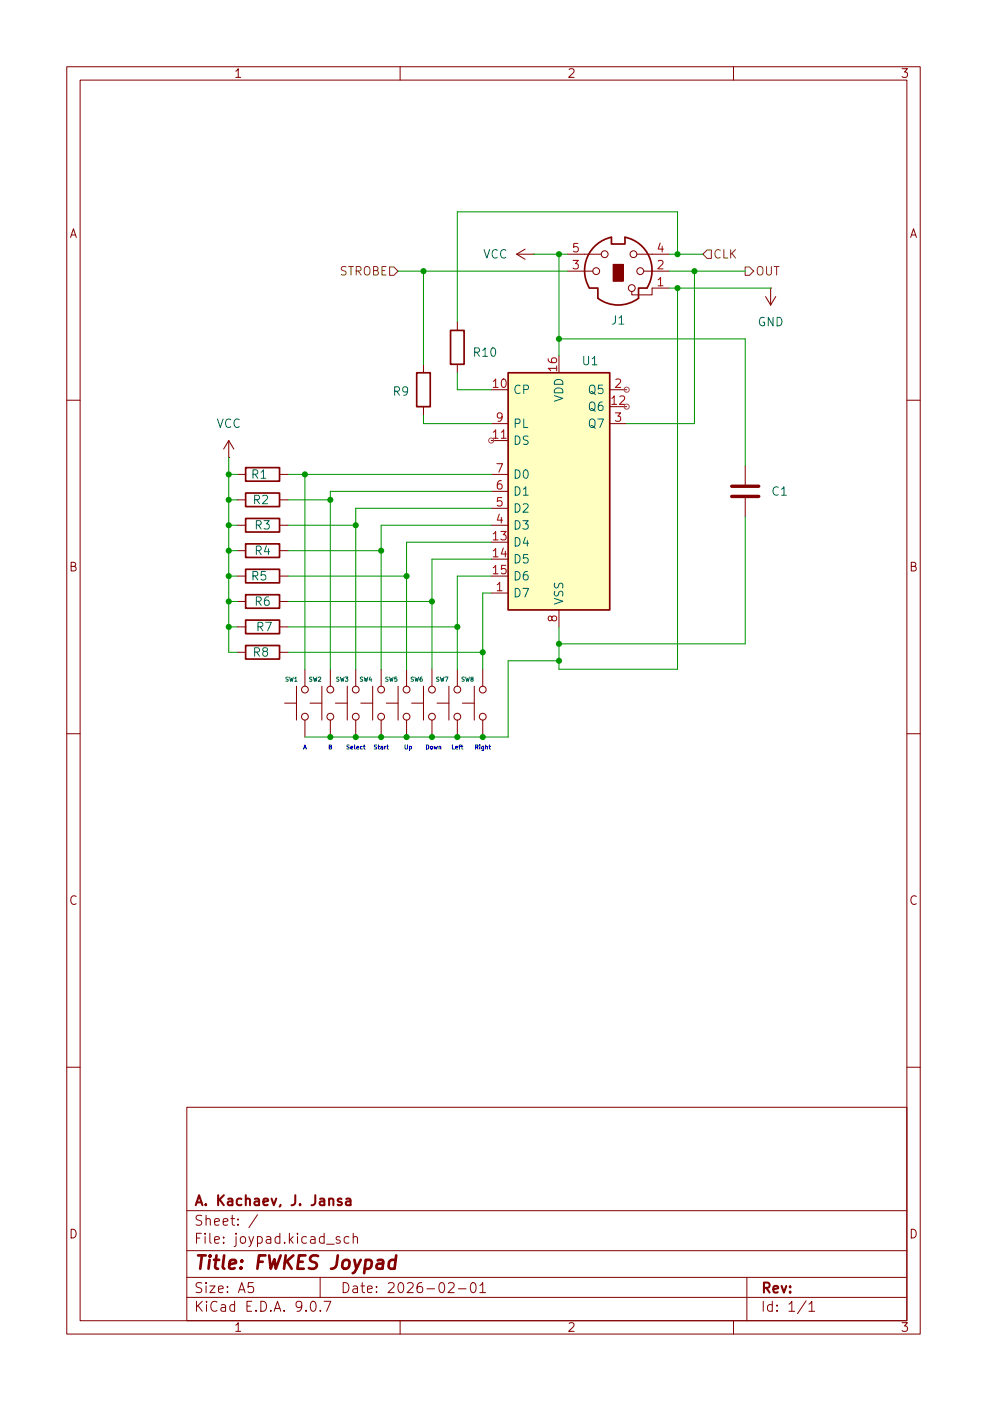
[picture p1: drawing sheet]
(kicad_sch
 (version 20250114)
 (generator "eeschema")
 (generator_version "9.0")
 (paper "A5" portrait)
 (title_block
  (title "FWKES Joypad")
  (date "2026-02-01")
  (company "A. Kachaev, J. Jansa"))
 (lib_symbols
  (symbol "4xxx:4021" (exclude_from_sim no) (in_bom yes) (on_board yes)
   (property "Reference" "U" (at -5.08 19.05 0) (effects (font (size 1.27 1.27))))
   (property "Value" "4021" (at 3.81 19.05 0) (effects (font (size 1.27 1.27))))
   (property "Footprint" "" (at 0 3.81 0) (effects (font (size 1.27 1.27)) (hide yes)))
   (property "Datasheet" "https://assets.nexperia.com/documents/data-sheet/HEF4021B.pdf" (at 0 3.81 0) (effects (font (size 1.27 1.27)) (hide yes)))
   (property "Description" "8-bit static shift register" (at 0 0 0) (effects (font (size 1.27 1.27)) (hide yes)))
   (symbol "4021_0_1"
    (rectangle (start -7.62 17.78) (end 7.62 -17.78) (stroke (width 0.254) (type default)) (fill (type background))))
   (symbol "4021_1_1"
    (pin input line (at -10.16 15.24 0) (length 2.54) (name "CP" (effects (font (size 1.27 1.27)))) (number "10" (effects (font (size 1.27 1.27)))))
    (pin input line (at -10.16 10.16 0) (length 2.54) (name "PL" (effects (font (size 1.27 1.27)))) (number "9" (effects (font (size 1.27 1.27)))))
    (pin input line (at -10.16 7.62 0) (length 2.54) (name "DS" (effects (font (size 1.27 1.27)))) (number "11" (effects (font (size 1.27 1.27)))))
    (pin input line (at -10.16 2.54 0) (length 2.54) (name "D0" (effects (font (size 1.27 1.27)))) (number "7" (effects (font (size 1.27 1.27)))))
    (pin input line (at -10.16 0 0) (length 2.54) (name "D1" (effects (font (size 1.27 1.27)))) (number "6" (effects (font (size 1.27 1.27)))))
    (pin input line (at -10.16 -2.54 0) (length 2.54) (name "D2" (effects (font (size 1.27 1.27)))) (number "5" (effects (font (size 1.27 1.27)))))
    (pin input line (at -10.16 -5.08 0) (length 2.54) (name "D3" (effects (font (size 1.27 1.27)))) (number "4" (effects (font (size 1.27 1.27)))))
    (pin input line (at -10.16 -7.62 0) (length 2.54) (name "D4" (effects (font (size 1.27 1.27)))) (number "13" (effects (font (size 1.27 1.27)))))
    (pin input line (at -10.16 -10.16 0) (length 2.54) (name "D5" (effects (font (size 1.27 1.27)))) (number "14" (effects (font (size 1.27 1.27)))))
    (pin input line (at -10.16 -12.7 0) (length 2.54) (name "D6" (effects (font (size 1.27 1.27)))) (number "15" (effects (font (size 1.27 1.27)))))
    (pin input line (at -10.16 -15.24 0) (length 2.54) (name "D7" (effects (font (size 1.27 1.27)))) (number "1" (effects (font (size 1.27 1.27)))))
    (pin power_in line (at 0 20.32 270) (length 2.54) (name "VDD" (effects (font (size 1.27 1.27)))) (number "16" (effects (font (size 1.27 1.27)))))
    (pin power_in line (at 0 -20.32 90) (length 2.54) (name "VSS" (effects (font (size 1.27 1.27)))) (number "8" (effects (font (size 1.27 1.27)))))
    (pin output line (at 10.16 15.24 180) (length 2.54) (name "Q5" (effects (font (size 1.27 1.27)))) (number "2" (effects (font (size 1.27 1.27)))))
    (pin output line (at 10.16 12.7 180) (length 2.54) (name "Q6" (effects (font (size 1.27 1.27)))) (number "12" (effects (font (size 1.27 1.27)))))
    (pin output line (at 10.16 10.16 180) (length 2.54) (name "Q7" (effects (font (size 1.27 1.27)))) (number "3" (effects (font (size 1.27 1.27))))))
   (embedded_fonts no))
  (symbol "Connector:Mini-DIN-5"
   (pin_names
    (offset 1.016)) (exclude_from_sim no) (in_bom yes) (on_board yes)
   (property "Reference" "J" (at 0 6.35 0) (effects (font (size 1.27 1.27))))
   (property "Value" "Mini-DIN-5" (at 0 -6.35 0) (effects (font (size 1.27 1.27))))
   (property "Footprint" "" (at 0 0 0) (effects (font (size 1.27 1.27)) (hide yes)))
   (property "Datasheet" "http://service.powerdynamics.com/ec/Catalog17/Section%2011.pdf" (at 0 0 0) (effects (font (size 1.27 1.27)) (hide yes)))
   (property "Description" "5-pin Mini-DIN connector" (at 0 0 0) (effects (font (size 1.27 1.27)) (hide yes)))
   (symbol "Mini-DIN-5_0_1"
    (polyline (pts (xy -4.318 -2.54) (xy -3.048 -2.54) (xy -3.048 -4.064)) (stroke (width 0.254) (type default)) (fill (type none)))
    (polyline (pts (xy -3.81 0) (xy -5.08 0)) (stroke (width 0) (type default)) (fill (type none)))
    (circle (center -3.302 0) (radius 0.508) (stroke (width 0) (type default)) (fill (type none)))
    (polyline (pts (xy -2.54 2.54) (xy -5.08 2.54)) (stroke (width 0) (type default)) (fill (type none)))
    (circle (center -2.032 2.54) (radius 0.508) (stroke (width 0) (type default)) (fill (type none)))
    (polyline (pts (xy -1.016 5.08) (xy -1.016 4.064) (xy 1.016 4.064) (xy 1.016 5.08)) (stroke (width 0.254) (type default)) (fill (type none)))
    (rectangle (start -0.762 1.016) (end 0.762 -1.524) (stroke (width 0) (type default)) (fill (type outline)))
    (arc (start 3.048 -4.064) (mid 0 -5.08) (end -3.048 -4.064) (stroke (width 0.254) (type default)) (fill (type none)))
    (arc (start 1.016 5.08) (mid 4.6646 2.1356) (end 4.318 -2.54) (stroke (width 0.254) (type default)) (fill (type none)))
    (arc (start -4.318 -2.54) (mid -4.6241 2.1181) (end -1.016 5.08) (stroke (width 0.254) (type default)) (fill (type none)))
    (circle (center 2.032 -2.54) (radius 0.508) (stroke (width 0) (type default)) (fill (type none)))
    (polyline (pts (xy 2.032 -3.048) (xy 2.032 -3.556) (xy 5.08 -3.556) (xy 5.08 -2.54)) (stroke (width 0) (type default)) (fill (type none)))
    (circle (center 2.286 2.54) (radius 0.508) (stroke (width 0) (type default)) (fill (type none)))
    (polyline (pts (xy 2.794 2.54) (xy 5.08 2.54)) (stroke (width 0) (type default)) (fill (type none)))
    (circle (center 3.302 0) (radius 0.508) (stroke (width 0) (type default)) (fill (type none)))
    (polyline (pts (xy 4.318 -2.54) (xy 3.048 -2.54) (xy 3.048 -4.064)) (stroke (width 0.254) (type default)) (fill (type none)))
    (polyline (pts (xy 5.08 0) (xy 3.81 0)) (stroke (width 0) (type default)) (fill (type none))))
   (symbol "Mini-DIN-5_1_1"
    (pin passive line (at -7.62 2.54 0) (length 2.54) (name "~" (effects (font (size 1.27 1.27)))) (number "5" (effects (font (size 1.27 1.27)))))
    (pin passive line (at -7.62 0 0) (length 2.54) (name "~" (effects (font (size 1.27 1.27)))) (number "3" (effects (font (size 1.27 1.27)))))
    (pin passive line (at 7.62 2.54 180) (length 2.54) (name "~" (effects (font (size 1.27 1.27)))) (number "4" (effects (font (size 1.27 1.27)))))
    (pin passive line (at 7.62 0 180) (length 2.54) (name "~" (effects (font (size 1.27 1.27)))) (number "2" (effects (font (size 1.27 1.27)))))
    (pin passive line (at 7.62 -2.54 180) (length 2.54) (name "~" (effects (font (size 1.27 1.27)))) (number "1" (effects (font (size 1.27 1.27))))))
   (embedded_fonts no))
  (symbol "Device:C"
   (pin_numbers (hide yes))
   (pin_names
    (offset 0.254)) (exclude_from_sim no) (in_bom yes) (on_board yes)
   (property "Reference" "C" (at 0.635 2.54 0) (effects (font (size 1.27 1.27)) (justify left)))
   (property "Value" "C" (at 0.635 -2.54 0) (effects (font (size 1.27 1.27)) (justify left)))
   (property "Footprint" "" (at 0.9652 -3.81 0) (effects (font (size 1.27 1.27)) (hide yes)))
   (property "Datasheet" "~" (at 0 0 0) (effects (font (size 1.27 1.27)) (hide yes)))
   (property "Description" "Unpolarized capacitor" (at 0 0 0) (effects (font (size 1.27 1.27)) (hide yes)))
   (symbol "C_0_1"
    (polyline (pts (xy -2.032 0.762) (xy 2.032 0.762)) (stroke (width 0.508) (type default)) (fill (type none)))
    (polyline (pts (xy -2.032 -0.762) (xy 2.032 -0.762)) (stroke (width 0.508) (type default)) (fill (type none))))
   (symbol "C_1_1"
    (pin passive line (at 0 3.81 270) (length 2.794) (name "~" (effects (font (size 1.27 1.27)))) (number "1" (effects (font (size 1.27 1.27)))))
    (pin passive line (at 0 -3.81 90) (length 2.794) (name "~" (effects (font (size 1.27 1.27)))) (number "2" (effects (font (size 1.27 1.27))))))
   (embedded_fonts no))
  (symbol "Device:R"
   (pin_numbers (hide yes))
   (pin_names
    (offset 0)) (exclude_from_sim no) (in_bom yes) (on_board yes)
   (property "Reference" "R" (at 2.032 0 90) (effects (font (size 1.27 1.27))))
   (property "Value" "R" (at 0 0 90) (effects (font (size 1.27 1.27))))
   (property "Footprint" "" (at -1.778 0 90) (effects (font (size 1.27 1.27)) (hide yes)))
   (property "Datasheet" "~" (at 0 0 0) (effects (font (size 1.27 1.27)) (hide yes)))
   (property "Description" "Resistor" (at 0 0 0) (effects (font (size 1.27 1.27)) (hide yes)))
   (symbol "R_0_1"
    (rectangle (start -1.016 -2.54) (end 1.016 2.54) (stroke (width 0.254) (type default)) (fill (type none))))
   (symbol "R_1_1"
    (pin passive line (at 0 3.81 270) (length 1.27) (name "~" (effects (font (size 1.27 1.27)))) (number "1" (effects (font (size 1.27 1.27)))))
    (pin passive line (at 0 -3.81 90) (length 1.27) (name "~" (effects (font (size 1.27 1.27)))) (number "2" (effects (font (size 1.27 1.27))))))
   (embedded_fonts no))
  (symbol "Switch:SW_Push"
   (pin_numbers (hide yes))
   (pin_names
    (offset 1.016) (hide yes)) (exclude_from_sim no) (in_bom yes) (on_board yes)
   (property "Reference" "SW" (at 1.27 2.54 0) (effects (font (size 1.27 1.27)) (justify left)))
   (property "Value" "SW_Push" (at 0 -1.524 0) (effects (font (size 1.27 1.27))))
   (property "Footprint" "" (at 0 5.08 0) (effects (font (size 1.27 1.27)) (hide yes)))
   (property "Datasheet" "~" (at 0 5.08 0) (effects (font (size 1.27 1.27)) (hide yes)))
   (property "Description" "Push button switch, generic, two pins" (at 0 0 0) (effects (font (size 1.27 1.27)) (hide yes)))
   (symbol "SW_Push_0_1"
    (circle (center -2.032 0) (radius 0.508) (stroke (width 0) (type default)) (fill (type none)))
    (polyline (pts (xy 0 1.27) (xy 0 3.048)) (stroke (width 0) (type default)) (fill (type none)))
    (circle (center 2.032 0) (radius 0.508) (stroke (width 0) (type default)) (fill (type none)))
    (polyline (pts (xy 2.54 1.27) (xy -2.54 1.27)) (stroke (width 0) (type default)) (fill (type none)))
    (pin passive line (at -5.08 0 0) (length 2.54) (name "1" (effects (font (size 1.27 1.27)))) (number "1" (effects (font (size 1.27 1.27)))))
    (pin passive line (at 5.08 0 180) (length 2.54) (name "2" (effects (font (size 1.27 1.27)))) (number "2" (effects (font (size 1.27 1.27))))))
   (embedded_fonts no))
  (symbol "power:+5V"
   (power)
   (pin_numbers (hide yes))
   (pin_names
    (offset 0) (hide yes)) (exclude_from_sim no) (in_bom yes) (on_board yes)
   (property "Reference" "#PWR" (at 0 -3.81 0) (effects (font (size 1.27 1.27)) (hide yes)))
   (property "Value" "+5V" (at 0 3.556 0) (effects (font (size 1.27 1.27))))
   (property "Footprint" "" (at 0 0 0) (effects (font (size 1.27 1.27)) (hide yes)))
   (property "Datasheet" "" (at 0 0 0) (effects (font (size 1.27 1.27)) (hide yes)))
   (property "Description" "Power symbol creates a global label with name \"+5V\"" (at 0 0 0) (effects (font (size 1.27 1.27)) (hide yes)))
   (symbol "+5V_0_1"
    (polyline (pts (xy -0.762 1.27) (xy 0 2.54)) (stroke (width 0) (type default)) (fill (type none)))
    (polyline (pts (xy 0 2.54) (xy 0.762 1.27)) (stroke (width 0) (type default)) (fill (type none)))
    (polyline (pts (xy 0 0) (xy 0 2.54)) (stroke (width 0) (type default)) (fill (type none))))
   (symbol "+5V_1_1"
    (pin power_in line (at 0 0 90) (length 0) (name "~" (effects (font (size 1.27 1.27)))) (number "1" (effects (font (size 1.27 1.27))))))
   (embedded_fonts no))
  (symbol "power:VCC"
   (power)
   (pin_numbers (hide yes))
   (pin_names
    (offset 0) (hide yes)) (exclude_from_sim no) (in_bom yes) (on_board yes)
   (property "Reference" "#PWR" (at 0 -3.81 0) (effects (font (size 1.27 1.27)) (hide yes)))
   (property "Value" "VCC" (at 0 3.556 0) (effects (font (size 1.27 1.27))))
   (property "Footprint" "" (at 0 0 0) (effects (font (size 1.27 1.27)) (hide yes)))
   (property "Datasheet" "" (at 0 0 0) (effects (font (size 1.27 1.27)) (hide yes)))
   (property "Description" "Power symbol creates a global label with name \"VCC\"" (at 0 0 0) (effects (font (size 1.27 1.27)) (hide yes)))
   (symbol "VCC_0_1"
    (polyline (pts (xy -0.762 1.27) (xy 0 2.54)) (stroke (width 0) (type default)) (fill (type none)))
    (polyline (pts (xy 0 2.54) (xy 0.762 1.27)) (stroke (width 0) (type default)) (fill (type none)))
    (polyline (pts (xy 0 0) (xy 0 2.54)) (stroke (width 0) (type default)) (fill (type none))))
   (symbol "VCC_1_1"
    (pin power_in line (at 0 0 90) (length 0) (name "~" (effects (font (size 1.27 1.27)))) (number "1" (effects (font (size 1.27 1.27))))))
   (embedded_fonts no)))
 (text "Right\n"
  (exclude_from_sim no)
  (at 72.39 112.268 0)
  (effects (font (size 0.635 0.635))))
 (text "Left"
  (exclude_from_sim no)
  (at 68.58 112.268 0)
  (effects (font (size 0.635 0.635))))
 (text "Down"
  (exclude_from_sim no)
  (at 65.024 112.268 0)
  (effects (font (size 0.635 0.635))))
 (text "Up"
  (exclude_from_sim no)
  (at 61.214 112.268 0)
  (effects (font (size 0.635 0.635))))
 (text "B"
  (exclude_from_sim no)
  (at 49.53 112.268 0)
  (effects (font (size 0.635 0.635))))
 (text "A"
  (exclude_from_sim no)
  (at 45.72 112.268 0)
  (effects (font (size 0.635 0.635))))
 (text "Select"
  (exclude_from_sim no)
  (at 53.34 112.268 0)
  (effects (font (size 0.635 0.635))))
 (text "Start"
  (exclude_from_sim no)
  (at 57.15 112.268 0)
  (effects (font (size 0.635 0.635))))
 (junction
  (at 83.82 38.1)
  (diameter 0)
  (color 0 0 0 0))
 (junction
  (at 49.53 110.49)
  (diameter 0)
  (color 0 0 0 0))
 (junction
  (at 34.29 93.98)
  (diameter 0)
  (color 0 0 0 0))
 (junction
  (at 57.15 82.55)
  (diameter 0)
  (color 0 0 0 0))
 (junction
  (at 34.29 71.12)
  (diameter 0)
  (color 0 0 0 0))
 (junction
  (at 64.77 110.49)
  (diameter 0)
  (color 0 0 0 0))
 (junction
  (at 34.29 74.93)
  (diameter 0)
  (color 0 0 0 0))
 (junction
  (at 49.53 74.93)
  (diameter 0)
  (color 0 0 0 0))
 (junction
  (at 68.58 93.98)
  (diameter 0)
  (color 0 0 0 0))
 (junction
  (at 63.5 40.64)
  (diameter 0)
  (color 0 0 0 0))
 (junction
  (at 57.15 110.49)
  (diameter 0)
  (color 0 0 0 0))
 (junction
  (at 68.58 110.49)
  (diameter 0)
  (color 0 0 0 0))
 (junction
  (at 72.39 97.79)
  (diameter 0)
  (color 0 0 0 0))
 (junction
  (at 101.6 43.18)
  (diameter 0)
  (color 0 0 0 0))
 (junction
  (at 83.82 99.06)
  (diameter 0)
  (color 0 0 0 0))
 (junction
  (at 34.29 86.36)
  (diameter 0)
  (color 0 0 0 0))
 (junction
  (at 64.77 90.17)
  (diameter 0)
  (color 0 0 0 0))
 (junction
  (at 34.29 90.17)
  (diameter 0)
  (color 0 0 0 0))
 (junction
  (at 60.96 86.36)
  (diameter 0)
  (color 0 0 0 0))
 (junction
  (at 83.82 50.8)
  (diameter 0)
  (color 0 0 0 0))
 (junction
  (at 83.82 96.52)
  (diameter 0)
  (color 0 0 0 0))
 (junction
  (at 101.6 38.1)
  (diameter 0)
  (color 0 0 0 0))
 (junction
  (at 53.34 78.74)
  (diameter 0)
  (color 0 0 0 0))
 (junction
  (at 104.14 40.64)
  (diameter 0)
  (color 0 0 0 0))
 (junction
  (at 45.72 71.12)
  (diameter 0)
  (color 0 0 0 0))
 (junction
  (at 34.29 78.74)
  (diameter 0)
  (color 0 0 0 0))
 (junction
  (at 72.39 110.49)
  (diameter 0)
  (color 0 0 0 0))
 (junction
  (at 60.96 110.49)
  (diameter 0)
  (color 0 0 0 0))
 (junction
  (at 34.29 82.55)
  (diameter 0)
  (color 0 0 0 0))
 (junction
  (at 53.34 110.49)
  (diameter 0)
  (color 0 0 0 0))
 (wire
  (pts (xy 35.56 74.93) (xy 34.29 74.93))
  (stroke (width 0) (type default)))
 (wire
  (pts (xy 35.56 90.17) (xy 34.29 90.17))
  (stroke (width 0) (type default)))
 (wire
  (pts (xy 49.53 73.66) (xy 73.66 73.66))
  (stroke (width 0) (type default)))
 (wire
  (pts (xy 49.53 74.93) (xy 49.53 73.66))
  (stroke (width 0) (type default)))
 (wire
  (pts (xy 83.82 100.33) (xy 83.82 99.06))
  (stroke (width 0) (type default)))
 (wire
  (pts (xy 83.82 93.98) (xy 83.82 96.52))
  (stroke (width 0) (type default)))
 (wire
  (pts (xy 76.2 99.06) (xy 76.2 110.49))
  (stroke (width 0) (type default)))
 (wire
  (pts (xy 100.33 43.18) (xy 101.6 43.18))
  (stroke (width 0) (type default)))
 (wire
  (pts (xy 34.29 71.12) (xy 34.29 74.93))
  (stroke (width 0) (type default)))
 (wire
  (pts (xy 72.39 100.33) (xy 72.39 97.79))
  (stroke (width 0) (type default)))
 (wire
  (pts (xy 64.77 83.82) (xy 73.66 83.82))
  (stroke (width 0) (type default)))
 (wire
  (pts (xy 68.58 86.36) (xy 73.66 86.36))
  (stroke (width 0) (type default)))
 (wire
  (pts (xy 101.6 43.18) (xy 101.6 100.33))
  (stroke (width 0) (type default)))
 (wire
  (pts (xy 57.15 100.33) (xy 57.15 82.55))
  (stroke (width 0) (type default)))
 (wire
  (pts (xy 83.82 50.8) (xy 83.82 53.34))
  (stroke (width 0) (type default)))
 (wire
  (pts (xy 104.14 40.64) (xy 111.76 40.64))
  (stroke (width 0) (type default)))
 (wire
  (pts (xy 68.58 58.42) (xy 68.58 55.88))
  (stroke (width 0) (type default)))
 (wire
  (pts (xy 60.96 86.36) (xy 60.96 81.28))
  (stroke (width 0) (type default)))
 (wire
  (pts (xy 63.5 40.64) (xy 85.09 40.64))
  (stroke (width 0) (type default)))
 (wire
  (pts (xy 34.29 78.74) (xy 34.29 82.55))
  (stroke (width 0) (type default)))
 (wire
  (pts (xy 43.18 71.12) (xy 45.72 71.12))
  (stroke (width 0) (type default)))
 (wire
  (pts (xy 35.56 82.55) (xy 34.29 82.55))
  (stroke (width 0) (type default)))
 (wire
  (pts (xy 111.76 50.8) (xy 111.76 69.85))
  (stroke (width 0) (type default)))
 (wire
  (pts (xy 68.58 31.75) (xy 101.6 31.75))
  (stroke (width 0) (type default)))
 (wire
  (pts (xy 63.5 40.64) (xy 63.5 54.61))
  (stroke (width 0) (type default)))
 (wire
  (pts (xy 34.29 90.17) (xy 34.29 93.98))
  (stroke (width 0) (type default)))
 (wire
  (pts (xy 43.18 90.17) (xy 64.77 90.17))
  (stroke (width 0) (type default)))
 (wire
  (pts (xy 83.82 38.1) (xy 85.09 38.1))
  (stroke (width 0) (type default)))
 (wire
  (pts (xy 63.5 63.5) (xy 73.66 63.5))
  (stroke (width 0) (type default)))
 (wire
  (pts (xy 45.72 110.49) (xy 49.53 110.49))
  (stroke (width 0) (type default)))
 (wire
  (pts (xy 57.15 82.55) (xy 57.15 78.74))
  (stroke (width 0) (type default)))
 (wire
  (pts (xy 76.2 99.06) (xy 83.82 99.06))
  (stroke (width 0) (type default)))
 (wire
  (pts (xy 43.18 97.79) (xy 72.39 97.79))
  (stroke (width 0) (type default)))
 (wire
  (pts (xy 49.53 100.33) (xy 49.53 74.93))
  (stroke (width 0) (type default)))
 (wire
  (pts (xy 59.69 40.64) (xy 63.5 40.64))
  (stroke (width 0) (type default)))
 (wire
  (pts (xy 104.14 63.5) (xy 104.14 40.64))
  (stroke (width 0) (type default)))
 (wire
  (pts (xy 35.56 86.36) (xy 34.29 86.36))
  (stroke (width 0) (type default)))
 (wire
  (pts (xy 53.34 100.33) (xy 53.34 78.74))
  (stroke (width 0) (type default)))
 (wire
  (pts (xy 34.29 68.58) (xy 34.29 71.12))
  (stroke (width 0) (type default)))
 (wire
  (pts (xy 43.18 82.55) (xy 57.15 82.55))
  (stroke (width 0) (type default)))
 (wire
  (pts (xy 101.6 38.1) (xy 105.41 38.1))
  (stroke (width 0) (type default)))
 (wire
  (pts (xy 60.96 100.33) (xy 60.96 86.36))
  (stroke (width 0) (type default)))
 (wire
  (pts (xy 43.18 74.93) (xy 49.53 74.93))
  (stroke (width 0) (type default)))
 (wire
  (pts (xy 101.6 31.75) (xy 101.6 38.1))
  (stroke (width 0) (type default)))
 (wire
  (pts (xy 53.34 110.49) (xy 57.15 110.49))
  (stroke (width 0) (type default)))
 (wire
  (pts (xy 34.29 86.36) (xy 34.29 90.17))
  (stroke (width 0) (type default)))
 (wire
  (pts (xy 43.18 93.98) (xy 68.58 93.98))
  (stroke (width 0) (type default)))
 (wire
  (pts (xy 43.18 78.74) (xy 53.34 78.74))
  (stroke (width 0) (type default)))
 (wire
  (pts (xy 57.15 78.74) (xy 73.66 78.74))
  (stroke (width 0) (type default)))
 (wire
  (pts (xy 111.76 77.47) (xy 111.76 96.52))
  (stroke (width 0) (type default)))
 (wire
  (pts (xy 72.39 88.9) (xy 72.39 97.79))
  (stroke (width 0) (type default)))
 (wire
  (pts (xy 101.6 38.1) (xy 100.33 38.1))
  (stroke (width 0) (type default)))
 (wire
  (pts (xy 45.72 71.12) (xy 45.72 100.33))
  (stroke (width 0) (type default)))
 (wire
  (pts (xy 57.15 110.49) (xy 60.96 110.49))
  (stroke (width 0) (type default)))
 (wire
  (pts (xy 35.56 78.74) (xy 34.29 78.74))
  (stroke (width 0) (type default)))
 (wire
  (pts (xy 100.33 40.64) (xy 104.14 40.64))
  (stroke (width 0) (type default)))
 (wire
  (pts (xy 93.98 63.5) (xy 104.14 63.5))
  (stroke (width 0) (type default)))
 (wire
  (pts (xy 34.29 71.12) (xy 35.56 71.12))
  (stroke (width 0) (type default)))
 (wire
  (pts (xy 111.76 96.52) (xy 83.82 96.52))
  (stroke (width 0) (type default)))
 (wire
  (pts (xy 101.6 43.18) (xy 115.57 43.18))
  (stroke (width 0) (type default)))
 (wire
  (pts (xy 53.34 76.2) (xy 73.66 76.2))
  (stroke (width 0) (type default)))
 (wire
  (pts (xy 49.53 110.49) (xy 53.34 110.49))
  (stroke (width 0) (type default)))
 (wire
  (pts (xy 68.58 86.36) (xy 68.58 93.98))
  (stroke (width 0) (type default)))
 (wire
  (pts (xy 64.77 90.17) (xy 64.77 83.82))
  (stroke (width 0) (type default)))
 (wire
  (pts (xy 60.96 110.49) (xy 64.77 110.49))
  (stroke (width 0) (type default)))
 (wire
  (pts (xy 63.5 62.23) (xy 63.5 63.5))
  (stroke (width 0) (type default)))
 (wire
  (pts (xy 72.39 110.49) (xy 76.2 110.49))
  (stroke (width 0) (type default)))
 (wire
  (pts (xy 83.82 96.52) (xy 83.82 99.06))
  (stroke (width 0) (type default)))
 (wire
  (pts (xy 64.77 110.49) (xy 68.58 110.49))
  (stroke (width 0) (type default)))
 (wire
  (pts (xy 83.82 38.1) (xy 83.82 50.8))
  (stroke (width 0) (type default)))
 (wire
  (pts (xy 53.34 78.74) (xy 53.34 76.2))
  (stroke (width 0) (type default)))
 (wire
  (pts (xy 64.77 100.33) (xy 64.77 90.17))
  (stroke (width 0) (type default)))
 (wire
  (pts (xy 45.72 71.12) (xy 73.66 71.12))
  (stroke (width 0) (type default)))
 (wire
  (pts (xy 34.29 74.93) (xy 34.29 78.74))
  (stroke (width 0) (type default)))
 (wire
  (pts (xy 68.58 100.33) (xy 68.58 93.98))
  (stroke (width 0) (type default)))
 (wire
  (pts (xy 68.58 110.49) (xy 72.39 110.49))
  (stroke (width 0) (type default)))
 (wire
  (pts (xy 68.58 48.26) (xy 68.58 31.75))
  (stroke (width 0) (type default)))
 (wire
  (pts (xy 35.56 97.79) (xy 34.29 97.79))
  (stroke (width 0) (type default)))
 (wire
  (pts (xy 80.01 38.1) (xy 83.82 38.1))
  (stroke (width 0) (type default)))
 (wire
  (pts (xy 34.29 82.55) (xy 34.29 86.36))
  (stroke (width 0) (type default)))
 (wire
  (pts (xy 83.82 50.8) (xy 111.76 50.8))
  (stroke (width 0) (type default)))
 (wire
  (pts (xy 34.29 93.98) (xy 34.29 97.79))
  (stroke (width 0) (type default)))
 (wire
  (pts (xy 101.6 100.33) (xy 83.82 100.33))
  (stroke (width 0) (type default)))
 (wire
  (pts (xy 68.58 58.42) (xy 73.66 58.42))
  (stroke (width 0) (type default)))
 (wire
  (pts (xy 43.18 86.36) (xy 60.96 86.36))
  (stroke (width 0) (type default)))
 (wire
  (pts (xy 35.56 93.98) (xy 34.29 93.98))
  (stroke (width 0) (type default)))
 (wire
  (pts (xy 60.96 81.28) (xy 73.66 81.28))
  (stroke (width 0) (type default)))
 (wire
  (pts (xy 72.39 88.9) (xy 73.66 88.9))
  (stroke (width 0) (type default)))
 (hierarchical_label "OUT"
  (shape output)
  (at 111.76 40.64 0)
  (effects (font (size 1.27 1.27)) (justify left)))
 (hierarchical_label "STROBE"
  (shape input)
  (at 59.69 40.64 180)
  (effects (font (size 1.27 1.27)) (justify right)))
 (hierarchical_label "CLK"
  (shape input)
  (at 105.41 38.1 0)
  (effects (font (size 1.27 1.27)) (justify left)))
 (symbol
  (lib_id "Device:R")
  (at 39.37 93.98 270)
  (unit 1)
  (exclude_from_sim no)
  (in_bom yes)
  (on_board yes)
  (dnp no)
  (property "Reference" "R7" (at 39.624 93.98 90) (effects (font (size 1.27 1.27))))
  (property "Value" "10K" (at 38.1001 96.52 0) (effects (font (size 1.27 1.27)) (justify left) (hide yes)))
  (property "Footprint" "Resistor_SMD:R_0603_1608Metric" (at 39.37 92.202 90) (effects (font (size 1.27 1.27)) (hide yes)))
  (property "Datasheet" "~" (at 39.37 93.98 0) (effects (font (size 1.27 1.27)) (hide yes)))
  (property "Description" "Resistor" (at 39.37 93.98 0) (effects (font (size 1.27 1.27)) (hide yes)))
  (pin "1")
  (pin "2"))
 (symbol
  (lib_id "Device:R")
  (at 39.37 71.12 270)
  (mirror x)
  (unit 1)
  (exclude_from_sim no)
  (in_bom yes)
  (on_board yes)
  (dnp no)
  (property "Reference" "R1" (at 38.862 71.12 90) (effects (font (size 1.27 1.27))))
  (property "Value" "10K" (at 38.1001 68.58 0) (effects (font (size 1.27 1.27)) (justify left) (hide yes)))
  (property "Footprint" "Resistor_SMD:R_0603_1608Metric" (at 39.37 72.898 90) (effects (font (size 1.27 1.27)) (hide yes)))
  (property "Datasheet" "~" (at 39.37 71.12 0) (effects (font (size 1.27 1.27)) (hide yes)))
  (property "Description" "Resistor" (at 39.37 71.12 0) (effects (font (size 1.27 1.27)) (hide yes)))
  (pin "1")
  (pin "2"))
 (symbol
  (lib_id "Device:R")
  (at 39.37 78.74 270)
  (mirror x)
  (unit 1)
  (exclude_from_sim no)
  (in_bom yes)
  (on_board yes)
  (dnp no)
  (property "Reference" "R3" (at 39.37 78.74 90) (effects (font (size 1.27 1.27))))
  (property "Value" "10K" (at 38.1001 76.2 0) (effects (font (size 1.27 1.27)) (justify left) (hide yes)))
  (property "Footprint" "Resistor_SMD:R_0603_1608Metric" (at 39.37 80.518 90) (effects (font (size 1.27 1.27)) (hide yes)))
  (property "Datasheet" "~" (at 39.37 78.74 0) (effects (font (size 1.27 1.27)) (hide yes)))
  (property "Description" "Resistor" (at 39.37 78.74 0) (effects (font (size 1.27 1.27)) (hide yes)))
  (pin "1")
  (pin "2"))
 (symbol
  (lib_id "Switch:SW_Push")
  (at 53.34 105.41 90)
  (unit 1)
  (exclude_from_sim no)
  (in_bom yes)
  (on_board yes)
  (dnp no)
  (property "Reference" "SW3" (at 50.292 101.854 90) (effects (font (size 0.635 0.635)) (justify right)))
  (property "Value" "SW_Push" (at 54.61 106.6799 90) (effects (font (size 1.27 1.27)) (justify right) (hide yes)))
  (property "Footprint" "Button_Switch_THT:SW_SPST_Omron_B3F-40xx" (at 48.26 105.41 0) (effects (font (size 1.27 1.27)) (hide yes)))
  (property "Datasheet" "~" (at 48.26 105.41 0) (effects (font (size 1.27 1.27)) (hide yes)))
  (property "Description" "Push button switch, generic, two pins" (at 53.34 105.41 0) (effects (font (size 1.27 1.27)) (hide yes)))
  (pin "1")
  (pin "2"))
 (symbol
  (lib_id "Switch:SW_Push")
  (at 49.53 105.41 90)
  (unit 1)
  (exclude_from_sim no)
  (in_bom yes)
  (on_board yes)
  (dnp no)
  (property "Reference" "SW2" (at 46.228 101.854 90) (effects (font (size 0.635 0.635)) (justify right)))
  (property "Value" "SW_Push" (at 50.8 106.6799 90) (effects (font (size 1.27 1.27)) (justify right) (hide yes)))
  (property "Footprint" "Button_Switch_THT:SW_SPST_Omron_B3F-40xx" (at 44.45 105.41 0) (effects (font (size 1.27 1.27)) (hide yes)))
  (property "Datasheet" "~" (at 44.45 105.41 0) (effects (font (size 1.27 1.27)) (hide yes)))
  (property "Description" "Push button switch, generic, two pins" (at 49.53 105.41 0) (effects (font (size 1.27 1.27)) (hide yes)))
  (pin "1")
  (pin "2"))
 (symbol
  (lib_id "Device:R")
  (at 39.37 82.55 270)
  (unit 1)
  (exclude_from_sim no)
  (in_bom yes)
  (on_board yes)
  (dnp no)
  (property "Reference" "R4" (at 39.37 82.55 90) (effects (font (size 1.27 1.27))))
  (property "Value" "10K" (at 38.1001 85.09 0) (effects (font (size 1.27 1.27)) (justify left) (hide yes)))
  (property "Footprint" "Resistor_SMD:R_0603_1608Metric" (at 39.37 80.772 90) (effects (font (size 1.27 1.27)) (hide yes)))
  (property "Datasheet" "~" (at 39.37 82.55 0) (effects (font (size 1.27 1.27)) (hide yes)))
  (property "Description" "Resistor" (at 39.37 82.55 0) (effects (font (size 1.27 1.27)) (hide yes)))
  (pin "1")
  (pin "2"))
 (symbol
  (lib_id "power:VCC")
  (at 34.29 68.58 0)
  (unit 1)
  (exclude_from_sim no)
  (in_bom yes)
  (on_board yes)
  (dnp no)
  (fields_autoplaced yes)
  (property "Reference" "#PWR01" (at 34.29 72.39 0) (effects (font (size 1.27 1.27)) (hide yes)))
  (property "Value" "VCC" (at 34.29 63.5 0) (effects (font (size 1.27 1.27))))
  (property "Footprint" "" (at 34.29 68.58 0) (effects (font (size 1.27 1.27)) (hide yes)))
  (property "Datasheet" "" (at 34.29 68.58 0) (effects (font (size 1.27 1.27)) (hide yes)))
  (property "Description" "Power symbol creates a global label with name \"VCC\"" (at 34.29 68.58 0) (effects (font (size 1.27 1.27)) (hide yes)))
  (pin "1"))
 (symbol
  (lib_id "Switch:SW_Push")
  (at 60.96 105.41 90)
  (unit 1)
  (exclude_from_sim no)
  (in_bom yes)
  (on_board yes)
  (dnp no)
  (property "Reference" "SW5" (at 57.658 101.854 90) (effects (font (size 0.635 0.635)) (justify right)))
  (property "Value" "SW_Push" (at 62.23 106.6799 90) (effects (font (size 1.27 1.27)) (justify right) (hide yes)))
  (property "Footprint" "Button_Switch_THT:SW_SPST_Omron_B3F-40xx" (at 55.88 105.41 0) (effects (font (size 1.27 1.27)) (hide yes)))
  (property "Datasheet" "~" (at 55.88 105.41 0) (effects (font (size 1.27 1.27)) (hide yes)))
  (property "Description" "Push button switch, generic, two pins" (at 60.96 105.41 0) (effects (font (size 1.27 1.27)) (hide yes)))
  (pin "1")
  (pin "2"))
 (symbol
  (lib_id "Device:R")
  (at 39.37 74.93 270)
  (mirror x)
  (unit 1)
  (exclude_from_sim no)
  (in_bom yes)
  (on_board yes)
  (dnp no)
  (property "Reference" "R2" (at 39.116 74.93 90) (effects (font (size 1.27 1.27))))
  (property "Value" "10K" (at 38.1001 72.39 0) (effects (font (size 1.27 1.27)) (justify left) (hide yes)))
  (property "Footprint" "Resistor_SMD:R_0603_1608Metric" (at 39.37 76.708 90) (effects (font (size 1.27 1.27)) (hide yes)))
  (property "Datasheet" "~" (at 39.37 74.93 0) (effects (font (size 1.27 1.27)) (hide yes)))
  (property "Description" "Resistor" (at 39.37 74.93 0) (effects (font (size 1.27 1.27)) (hide yes)))
  (pin "1")
  (pin "2"))
 (symbol
  (lib_id "Switch:SW_Push")
  (at 45.72 105.41 90)
  (unit 1)
  (exclude_from_sim no)
  (in_bom yes)
  (on_board yes)
  (dnp no)
  (property "Reference" "SW1" (at 42.672 101.854 90) (effects (font (size 0.635 0.635)) (justify right)))
  (property "Value" "SW_Push" (at 46.99 106.6799 90) (effects (font (size 1.27 1.27)) (justify right) (hide yes)))
  (property "Footprint" "Button_Switch_THT:SW_SPST_Omron_B3F-40xx" (at 40.64 105.41 0) (effects (font (size 1.27 1.27)) (hide yes)))
  (property "Datasheet" "~" (at 40.64 105.41 0) (effects (font (size 1.27 1.27)) (hide yes)))
  (property "Description" "Push button switch, generic, two pins" (at 45.72 105.41 0) (effects (font (size 1.27 1.27)) (hide yes)))
  (pin "1")
  (pin "2"))
 (symbol
  (lib_id "Device:R")
  (at 63.5 58.42 180)
  (unit 1)
  (exclude_from_sim no)
  (in_bom yes)
  (on_board yes)
  (dnp no)
  (property "Reference" "R9" (at 61.468 58.674 0) (effects (font (size 1.27 1.27)) (justify left)))
  (property "Value" "10K" (at 60.96 57.1501 0) (effects (font (size 1.27 1.27)) (justify left) (hide yes)))
  (property "Footprint" "Resistor_SMD:R_0603_1608Metric" (at 65.278 58.42 90) (effects (font (size 1.27 1.27)) (hide yes)))
  (property "Datasheet" "~" (at 63.5 58.42 0) (effects (font (size 1.27 1.27)) (hide yes)))
  (property "Description" "Resistor" (at 63.5 58.42 0) (effects (font (size 1.27 1.27)) (hide yes)))
  (pin "2")
  (pin "1"))
 (symbol
  (lib_id "4xxx:4021")
  (at 83.82 73.66 0)
  (unit 1)
  (exclude_from_sim no)
  (in_bom yes)
  (on_board yes)
  (dnp no)
  (property "Reference" "U1" (at 87.122 54.102 0) (effects (font (size 1.27 1.27)) (justify left)))
  (property "Value" "4021" (at 76.962 52.07 0) (effects (font (size 1.27 1.27)) (justify left) (hide yes)))
  (property "Footprint" "Package_SO:SOIC-16_4.55x10.3mm_P1.27mm" (at 83.82 69.85 0) (effects (font (size 1.27 1.27)) (hide yes)))
  (property "Datasheet" "https://assets.nexperia.com/documents/data-sheet/HEF4021B.pdf" (at 83.82 69.85 0) (effects (font (size 1.27 1.27)) (hide yes)))
  (property "Description" "8-bit static shift register" (at 83.82 73.66 0) (effects (font (size 1.27 1.27)) (hide yes)))
  (pin "10")
  (pin "11")
  (pin "6")
  (pin "5")
  (pin "9")
  (pin "7")
  (pin "4")
  (pin "3")
  (pin "14")
  (pin "15")
  (pin "16")
  (pin "13")
  (pin "12")
  (pin "8")
  (pin "1")
  (pin "2"))
 (symbol
  (lib_id "Connector:Mini-DIN-5")
  (at 92.71 40.64 0)
  (unit 1)
  (exclude_from_sim no)
  (in_bom yes)
  (on_board yes)
  (dnp no)
  (property "Reference" "J1" (at 92.71 48.006 0) (effects (font (size 1.27 1.27))))
  (property "Value" "Mini-DIN-5" (at 92.7277 33.02 0) (effects (font (size 1.27 1.27)) (hide yes)))
  (property "Footprint" "fwkes-footprints:MINI_DIN5_KMDGX_5S_BS" (at 92.71 40.64 0) (effects (font (size 1.27 1.27)) (hide yes)))
  (property "Datasheet" "http://service.powerdynamics.com/ec/Catalog17/Section%2011.pdf" (at 92.71 40.64 0) (effects (font (size 1.27 1.27)) (hide yes)))
  (property "Description" "5-pin Mini-DIN connector" (at 92.71 40.64 0) (effects (font (size 1.27 1.27)) (hide yes)))
  (pin "2")
  (pin "4")
  (pin "1")
  (pin "5")
  (pin "3"))
 (symbol
  (lib_id "Device:C")
  (at 111.76 73.66 0)
  (unit 1)
  (exclude_from_sim no)
  (in_bom yes)
  (on_board yes)
  (dnp no)
  (property "Reference" "C1" (at 115.57 73.66 0) (effects (font (size 1.27 1.27)) (justify left)))
  (property "Value" "100nF" (at 115.57 74.9299 0) (effects (font (size 1.27 1.27)) (justify left) (hide yes)))
  (property "Footprint" "Capacitor_SMD:C_0603_1608Metric_Pad1.08x0.95mm_HandSolder" (at 112.7252 77.47 0) (effects (font (size 1.27 1.27)) (hide yes)))
  (property "Datasheet" "~" (at 111.76 73.66 0) (effects (font (size 1.27 1.27)) (hide yes)))
  (property "Description" "Unpolarized capacitor" (at 111.76 73.66 0) (effects (font (size 1.27 1.27)) (hide yes)))
  (pin "1")
  (pin "2"))
 (symbol
  (lib_id "Device:R")
  (at 68.58 52.07 180)
  (unit 1)
  (exclude_from_sim no)
  (in_bom yes)
  (on_board yes)
  (dnp no)
  (property "Reference" "R10" (at 74.676 52.832 0) (effects (font (size 1.27 1.27)) (justify left)))
  (property "Value" "10K" (at 66.04 50.8001 0) (effects (font (size 1.27 1.27)) (justify left) (hide yes)))
  (property "Footprint" "Resistor_SMD:R_0603_1608Metric" (at 70.358 52.07 90) (effects (font (size 1.27 1.27)) (hide yes)))
  (property "Datasheet" "~" (at 68.58 52.07 0) (effects (font (size 1.27 1.27)) (hide yes)))
  (property "Description" "Resistor" (at 68.58 52.07 0) (effects (font (size 1.27 1.27)) (hide yes)))
  (pin "2")
  (pin "1"))
 (symbol
  (lib_id "power:+5V")
  (at 115.57 43.18 0)
  (mirror x)
  (unit 1)
  (exclude_from_sim no)
  (in_bom yes)
  (on_board yes)
  (dnp no)
  (property "Reference" "#PWR02" (at 115.57 39.37 0) (effects (font (size 1.27 1.27)) (hide yes)))
  (property "Value" "GND" (at 115.57 48.26 0) (effects (font (size 1.27 1.27))))
  (property "Footprint" "" (at 115.57 43.18 0) (effects (font (size 1.27 1.27)) (hide yes)))
  (property "Datasheet" "" (at 115.57 43.18 0) (effects (font (size 1.27 1.27)) (hide yes)))
  (property "Description" "Power symbol creates a global label with name \"+5V\"" (at 115.57 43.18 0) (effects (font (size 1.27 1.27)) (hide yes)))
  (pin "1"))
 (symbol
  (lib_id "Switch:SW_Push")
  (at 64.77 105.41 90)
  (unit 1)
  (exclude_from_sim no)
  (in_bom yes)
  (on_board yes)
  (dnp no)
  (property "Reference" "SW6" (at 61.468 101.854 90) (effects (font (size 0.635 0.635)) (justify right)))
  (property "Value" "SW_Push" (at 66.04 106.6799 90) (effects (font (size 1.27 1.27)) (justify right) (hide yes)))
  (property "Footprint" "Button_Switch_THT:SW_SPST_Omron_B3F-40xx" (at 59.69 105.41 0) (effects (font (size 1.27 1.27)) (hide yes)))
  (property "Datasheet" "~" (at 59.69 105.41 0) (effects (font (size 1.27 1.27)) (hide yes)))
  (property "Description" "Push button switch, generic, two pins" (at 64.77 105.41 0) (effects (font (size 1.27 1.27)) (hide yes)))
  (pin "1")
  (pin "2"))
 (symbol
  (lib_id "power:VCC")
  (at 80.01 38.1 90)
  (unit 1)
  (exclude_from_sim no)
  (in_bom yes)
  (on_board yes)
  (dnp no)
  (fields_autoplaced yes)
  (property "Reference" "#PWR03" (at 83.82 38.1 0) (effects (font (size 1.27 1.27)) (hide yes)))
  (property "Value" "VCC" (at 76.2 38.0999 90) (effects (font (size 1.27 1.27)) (justify left)))
  (property "Footprint" "" (at 80.01 38.1 0) (effects (font (size 1.27 1.27)) (hide yes)))
  (property "Datasheet" "" (at 80.01 38.1 0) (effects (font (size 1.27 1.27)) (hide yes)))
  (property "Description" "Power symbol creates a global label with name \"VCC\"" (at 80.01 38.1 0) (effects (font (size 1.27 1.27)) (hide yes)))
  (pin "1"))
 (symbol
  (lib_id "Device:R")
  (at 39.37 97.79 270)
  (unit 1)
  (exclude_from_sim no)
  (in_bom yes)
  (on_board yes)
  (dnp no)
  (property "Reference" "R8" (at 39.116 97.79 90) (effects (font (size 1.27 1.27))))
  (property "Value" "10K" (at 38.1001 100.33 0) (effects (font (size 1.27 1.27)) (justify left) (hide yes)))
  (property "Footprint" "Resistor_SMD:R_0603_1608Metric" (at 39.37 96.012 90) (effects (font (size 1.27 1.27)) (hide yes)))
  (property "Datasheet" "~" (at 39.37 97.79 0) (effects (font (size 1.27 1.27)) (hide yes)))
  (property "Description" "Resistor" (at 39.37 97.79 0) (effects (font (size 1.27 1.27)) (hide yes)))
  (pin "1")
  (pin "2"))
 (symbol
  (lib_id "Device:R")
  (at 39.37 90.17 270)
  (unit 1)
  (exclude_from_sim no)
  (in_bom yes)
  (on_board yes)
  (dnp no)
  (property "Reference" "R6" (at 39.37 90.17 90) (effects (font (size 1.27 1.27))))
  (property "Value" "10K" (at 38.1001 92.71 0) (effects (font (size 1.27 1.27)) (justify left) (hide yes)))
  (property "Footprint" "Resistor_SMD:R_0603_1608Metric" (at 39.37 88.392 90) (effects (font (size 1.27 1.27)) (hide yes)))
  (property "Datasheet" "~" (at 39.37 90.17 0) (effects (font (size 1.27 1.27)) (hide yes)))
  (property "Description" "Resistor" (at 39.37 90.17 0) (effects (font (size 1.27 1.27)) (hide yes)))
  (pin "1")
  (pin "2"))
 (symbol
  (lib_id "Switch:SW_Push")
  (at 72.39 105.41 90)
  (unit 1)
  (exclude_from_sim no)
  (in_bom yes)
  (on_board yes)
  (dnp no)
  (property "Reference" "SW8" (at 69.088 101.854 90) (effects (font (size 0.635 0.635)) (justify right)))
  (property "Value" "SW_Push" (at 73.66 106.6799 90) (effects (font (size 1.27 1.27)) (justify right) (hide yes)))
  (property "Footprint" "Button_Switch_THT:SW_SPST_Omron_B3F-40xx" (at 67.31 105.41 0) (effects (font (size 1.27 1.27)) (hide yes)))
  (property "Datasheet" "~" (at 67.31 105.41 0) (effects (font (size 1.27 1.27)) (hide yes)))
  (property "Description" "Push button switch, generic, two pins" (at 72.39 105.41 0) (effects (font (size 1.27 1.27)) (hide yes)))
  (pin "1")
  (pin "2"))
 (symbol
  (lib_id "Switch:SW_Push")
  (at 57.15 105.41 90)
  (unit 1)
  (exclude_from_sim no)
  (in_bom yes)
  (on_board yes)
  (dnp no)
  (property "Reference" "SW4" (at 53.848 101.854 90) (effects (font (size 0.635 0.635)) (justify right)))
  (property "Value" "SW_Push" (at 58.42 106.6799 90) (effects (font (size 1.27 1.27)) (justify right) (hide yes)))
  (property "Footprint" "Button_Switch_THT:SW_SPST_Omron_B3F-40xx" (at 52.07 105.41 0) (effects (font (size 1.27 1.27)) (hide yes)))
  (property "Datasheet" "~" (at 52.07 105.41 0) (effects (font (size 1.27 1.27)) (hide yes)))
  (property "Description" "Push button switch, generic, two pins" (at 57.15 105.41 0) (effects (font (size 1.27 1.27)) (hide yes)))
  (pin "1")
  (pin "2"))
 (symbol
  (lib_id "Device:R")
  (at 39.37 86.36 270)
  (unit 1)
  (exclude_from_sim no)
  (in_bom yes)
  (on_board yes)
  (dnp no)
  (property "Reference" "R5" (at 38.862 86.36 90) (effects (font (size 1.27 1.27))))
  (property "Value" "10K" (at 38.1001 88.9 0) (effects (font (size 1.27 1.27)) (justify left) (hide yes)))
  (property "Footprint" "Resistor_SMD:R_0603_1608Metric" (at 39.37 84.582 90) (effects (font (size 1.27 1.27)) (hide yes)))
  (property "Datasheet" "~" (at 39.37 86.36 0) (effects (font (size 1.27 1.27)) (hide yes)))
  (property "Description" "Resistor" (at 39.37 86.36 0) (effects (font (size 1.27 1.27)) (hide yes)))
  (pin "1")
  (pin "2"))
 (symbol
  (lib_id "Switch:SW_Push")
  (at 68.58 105.41 90)
  (unit 1)
  (exclude_from_sim no)
  (in_bom yes)
  (on_board yes)
  (dnp no)
  (property "Reference" "SW7" (at 65.278 101.854 90) (effects (font (size 0.635 0.635)) (justify right)))
  (property "Value" "SW_Push" (at 69.85 106.6799 90) (effects (font (size 1.27 1.27)) (justify right) (hide yes)))
  (property "Footprint" "Button_Switch_THT:SW_SPST_Omron_B3F-40xx" (at 63.5 105.41 0) (effects (font (size 1.27 1.27)) (hide yes)))
  (property "Datasheet" "~" (at 63.5 105.41 0) (effects (font (size 1.27 1.27)) (hide yes)))
  (property "Description" "Push button switch, generic, two pins" (at 68.58 105.41 0) (effects (font (size 1.27 1.27)) (hide yes)))
  (pin "1")
  (pin "2"))
 (sheet_instances
  (path ""
   (page "1")))
 (embedded_fonts no))
